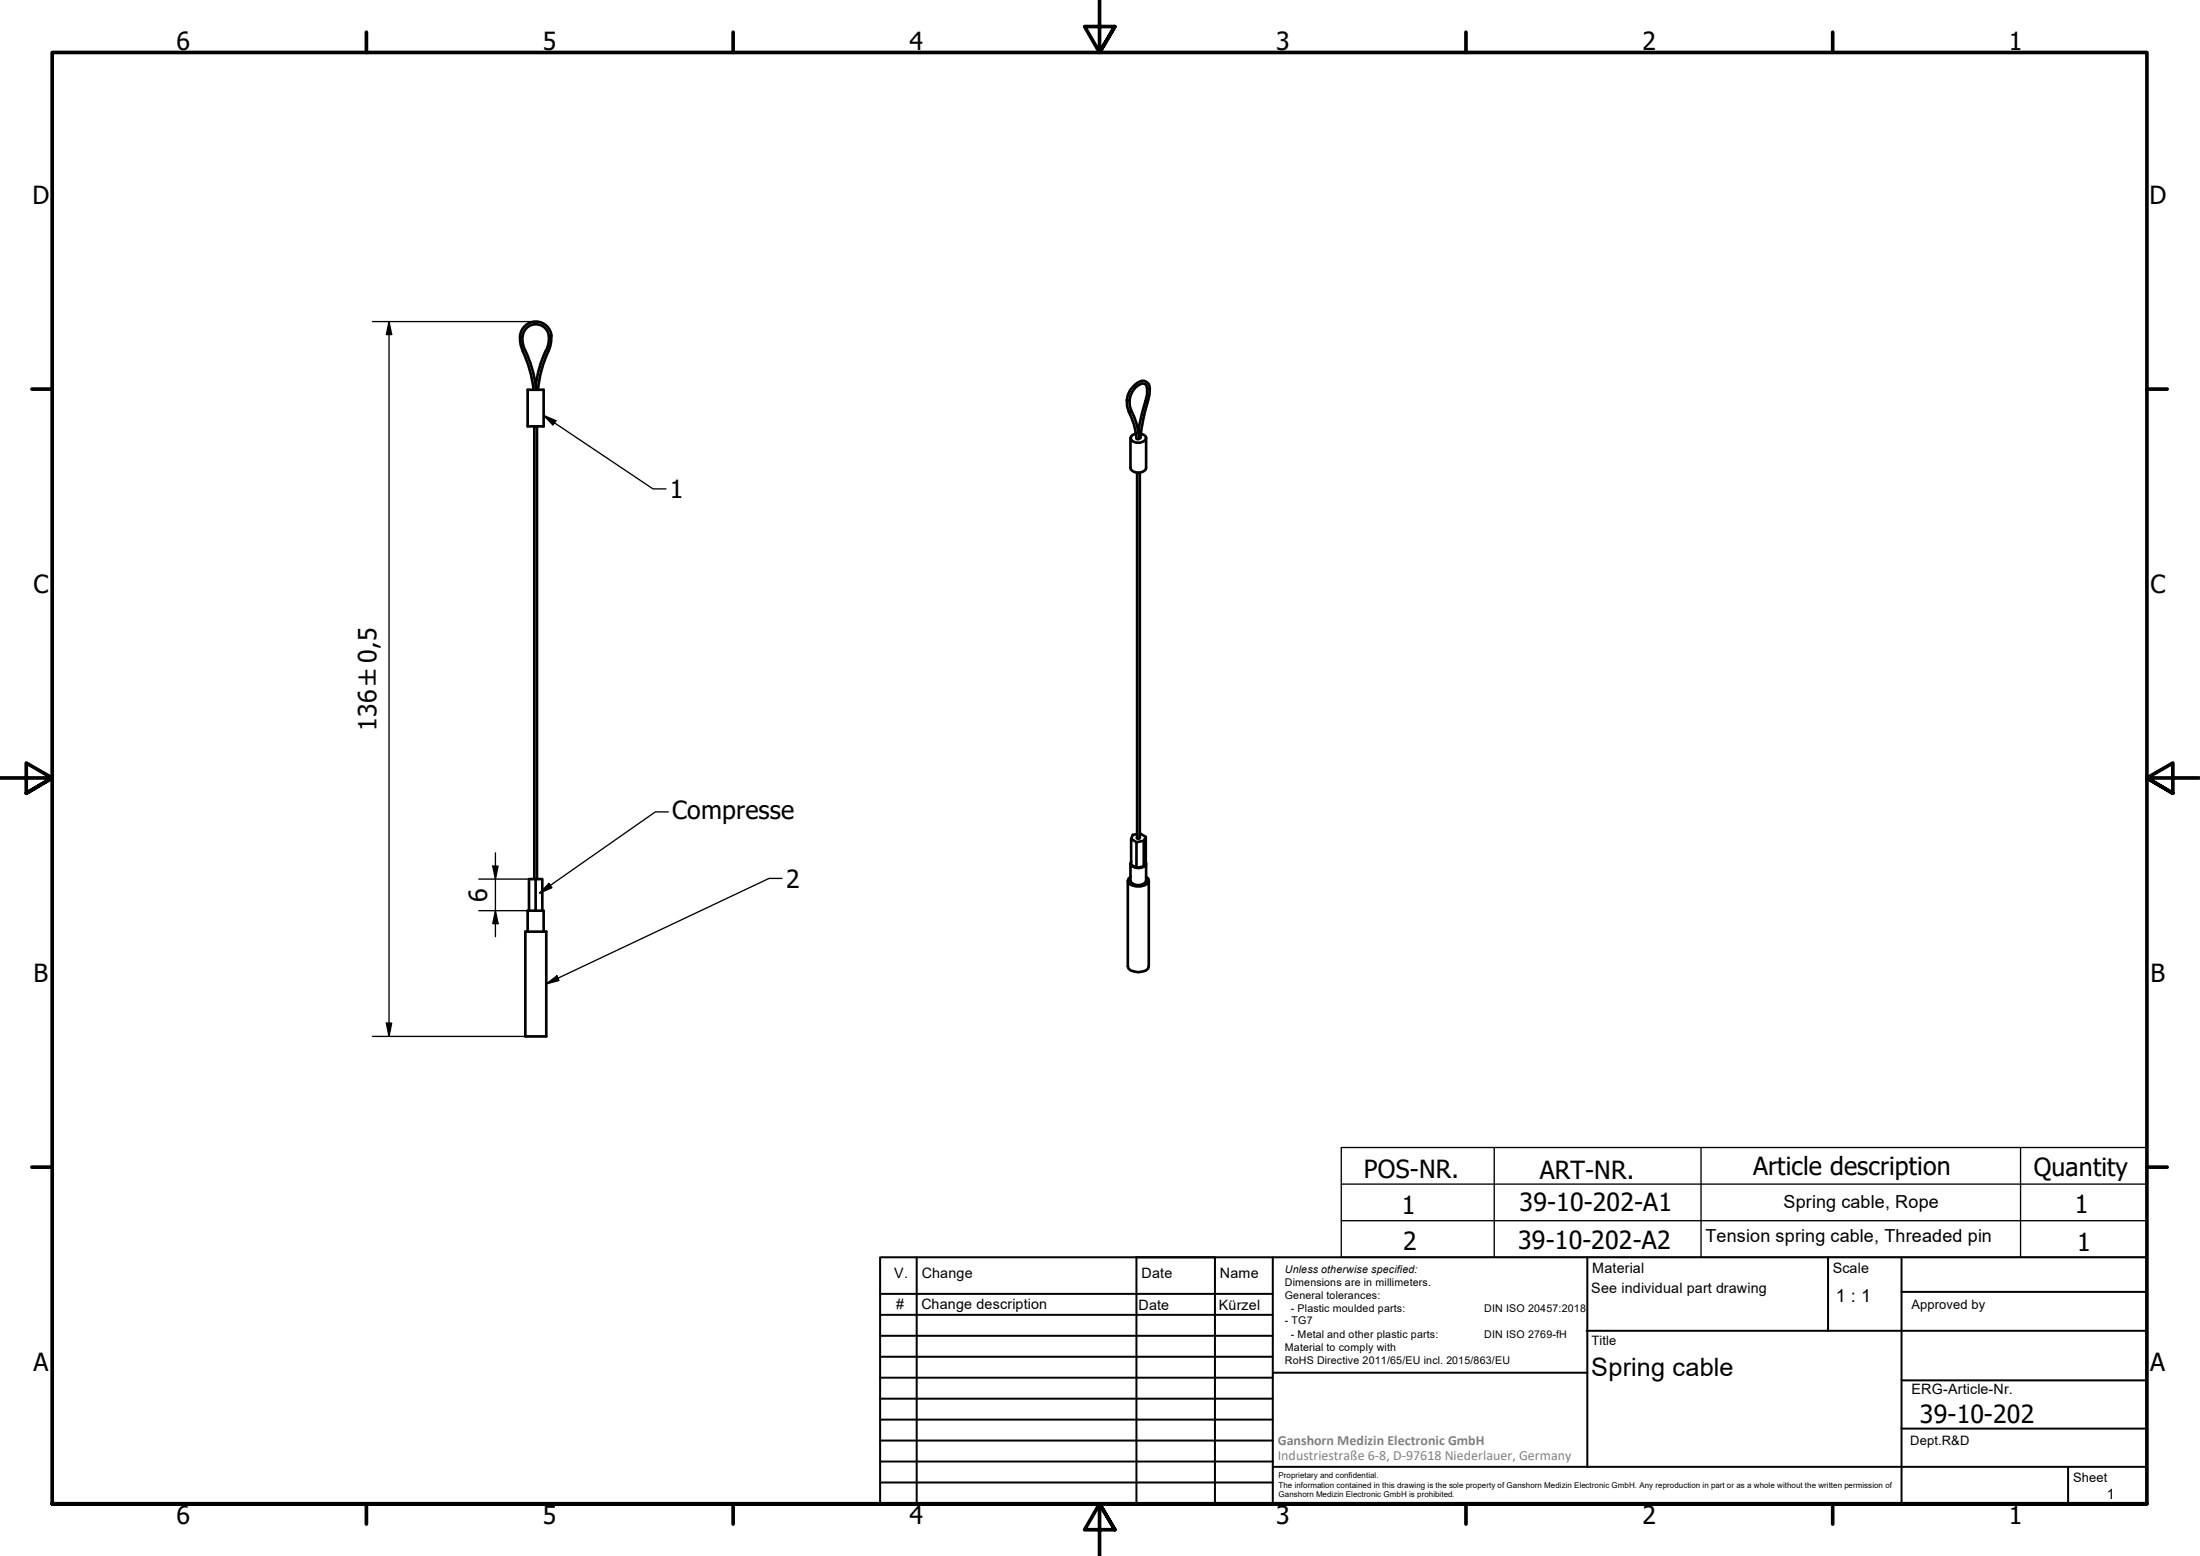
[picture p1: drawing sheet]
<svg xmlns="http://www.w3.org/2000/svg" width="420mm" height="297mm" viewBox="0 0 420 297" stroke-linecap="round" stroke-linejoin="round" font-family="sans-serif">
<!-- layer: Visible (ISO) -->
<g fill="none" stroke="#000" stroke-width=".51">
<path d="M99.3 64.1a3 3 0 0 1 3-2.7 3 3 0 0 1 3 2.7M99.3 64.1l.1 1.5 .5 1.4M99.8 64.1v1.1l.2 1.1a22.2 22.2 0 0 1 2.4 8.1M99.8 67a23.1 23.1 0 0 1 2.1 7.4M99.8 64.2a2.51 2.51 0 0 1 2.5-2.3 2.51 2.51 0 0 1 2.5 2.3M100.8 74.4h3v7h-3zM104.3 66.8a21.9 21.9 0 0 0-2 7M104.7 67a21.4 21.4 0 0 0-1.9 7.4M104.8 64.2l-.1 1.6-.4 1M105.3 64.1l-.1 1.5-.5 1.4M216.5 73.6l.8-.6 .8-.3a1.42 1.42 0 0 1 1.5 1.5l-.1 1.2-.3 1.3a41 41 0 0 0-1.5 7l-.4 .2-.3-.2a13.2 13.2 0 0 0-1.4-5.1 4.3 4.3 0 0 1 .9-5zM102 81.4v86.4"/>
<path d="M102.6 81.4v86.4M215.9 83.6v5.7a1.62 1.62 0 0 0 2.4 .7l.5-.3 .1-.4v-5.7M216.9 82.8l-.6 .2-.3 .4v.5a1.84 1.84 0 0 0 2.8 0l.1-.5-.4-.4-.6-.2M217.2 90.2v69.8M217.4 82.6a41.6 41.6 0 0 1 1.7-7.3v-1.1l-.2-.6-.3-.3a2.41 2.41 0 0 0-2.3 1.4 4.3 4.3 0 0 0 .3 4.9l.4 1.2 .6 2.9M217.7 90.2v69.8M217.2 159.8l-.1 .2 .3 .1 .3-.1v-.2M217.2 159.2l-.9 .2-.3 .7M217.7 159.2l1.1 .6M100.3 177.8h4v20.1h-4zM100.8 177.8v-4h3v4M102.3 173.8v-6h1.3v6"/>
<path d="M102.3 167.8h-1.3v6M215.4 168.1v16.4l.1 .4a2.86 2.86 0 0 0 3.8 0l.1-.4v-16.4M215.9 167.4l-.4 .4-.1 .5a2.41 2.41 0 0 0 3.2 .7l.5-.3 .3-.4-.1-.5-.4-.4M215.9 164.8v3.3a1.72 1.72 0 0 0 3 0v-3.3M216 164.5l-.1 .5a1.84 1.84 0 0 0 3 0l-.1-.5M217 160.8l-1-.7v5l1 .6 1.4-.3 .4-.8v-4.8l-.4 .7v4.9M218.4 160.5l-1.4 .3v4.9"/>
</g>
<!-- layer: Visible Narrow (ISO) -->
<path d="M215.2 76.4l.1 .1 .4-.1M216 78.3v.2l-.4 .1M218.8 76.6l.3 .2 .1-.1M219.1 74.2l.1 .1 .4-.1" fill="none" stroke="#000" stroke-width=".38"/>
<!-- layer: Border (ISO) -->
<g fill="none" stroke="#000" stroke-width=".7">
<path d="M70 6.1v3.9M140 6.1v3.9M210 0v10l-2.9-4.9h5.8l-2.9 4.9 2.9-4.9M280 6.1v3.9M350 6.1v3.9M6.1 74.3h3.9M410 74.3h3.9M0 148.5h10l-5-2.8v5.7l5-2.9-5 2.9M420 148.5h-10l5-2.8v5.7l-5-2.9 5 2.9M6.1 222.8h3.9M410 222.8h3.9M10 287.1v-277.1h400v277.1h-400h400"/>
<path d="M70 287.1v3.8M140 287.1v3.8M212.9 292l-2.9-4.9 2.9 4.9h-5.8l2.9-4.9v9.9M280 287.1v3.8M350 287.1v3.8"/>
</g>
<!-- layer: TitleBlock -->
<g fill="none" stroke="#000" stroke-width=".38">
<path d="M168.1 251h75M168.1 247h75M168.1 255h75M168.1 259h75M175.1 240v47M216.9 240h15M217 240v47M232 240v47M243.1 240.1v46.9h-75v-47h241.9v47.1h-167M303 254h107M303.1 240v40M349.1 240v14"/>
<path d="M363.2 240v47.1M363.2 246.6h46.8M168.1 271h75M168.1 263h75M168.1 267h75M168.1 275h75M168.1 279h75M243.1 262.1h60M363.2 272.7h46.8M363.2 263.5h46.8M168.1 283h75M216.9 287h15"/>
<path d="M243.1 280h166.9M395 280.1v7"/>
</g>
<!-- layer: Sketch Geometry (ISO) -->
<path d="M256.2 219.1h153.9v20.9h-153.9zM285.4 219.1v20.9M324.9 219.1v20.9M385.9 219.1v20.9M256.2 233h153.9M256.2 226h153.9" fill="none" stroke="#000" stroke-width=".25"/>
<!-- layer: Dimension (ISO) -->
<path d="M71.1 61.4h31.2M74.3 61.4l.5 2.5h-1zM74.3 61.4v136.5M91.4 167.8h10.9M91.4 173.8h9.4M94.1 165.3h1l-.5 2.5zM94.6 173.8l.5 2.5h-1zM94.6 162.8v16M71.1 197.9h29.2M73.8 195.3h1l-.5 2.6z" fill="none" stroke="#000" stroke-width=".25"/>
<path d="M74.3 61.4l.5 2.5h-1zM94.1 165.3h1l-.5 2.5zM94.6 173.8l.5 2.5h-1zM73.8 195.3h1l-.5 2.6z" fill="#000"/>
<!-- layer: Symbol (ISO) -->
<path d="M103.8 79.3l2.4 1-.6 .8zM103.8 79.3l20.9 14h2.5M127.6 155h-2.4l-22.1 15.5M104.8 168.6l.6 .9-2.3 1zM149.4 167.7h-2.5l-42.6 20.1M104.3 187.8l2.1-1.5 .3 .9z" fill="none" stroke="#000" stroke-width=".25"/>
<path d="M103.8 79.3l2.4 1-.6 .8zM104.8 168.6l.6 .9-2.3 1zM104.3 187.8l2.1-1.5 .3 .9z" fill="#000"/>
<g font-size="4.8">
<text x="33.7" y="9.6">6</text>
<text x="103.7" y="9.6">5</text>
<text x="173.7" y="9.6">4</text>
<text x="243.7" y="9.6">3</text>
<text x="313.7" y="9.6">2</text>
<text x="383.7" y="9.6">1</text>
<text x="6.2" y="38.9">D</text>
<text x="410.5" y="38.9">D</text>
<text x="128" y="95">1</text>
<text x="6.4" y="113.1">C</text>
<text x="410.7" y="113.1">C</text>
<text x="71.9" y="139.5" transform="rotate(-90 71.9 139.5)">136 ±0,5</text>
<text x="128.4" y="156.3">Compresse</text>
<text x="93" y="172.1" transform="rotate(-90 93 172.1)">6</text>
<text x="150.1" y="169.5">2</text>
<text x="6.4" y="187.4">B</text>
<text x="410.7" y="187.4">B</text>
<text x="260.5" y="225">POS-NR.</text>
<text x="294.1" y="225">ART-NR.</text>
<text x="334.8" y="224.3">Article description</text>
<text x="388.4" y="224.6">Quantity</text>
<text x="267.7" y="231.8">1</text>
<text x="290.2" y="231.3">39-10-202-A1</text>
<text x="396.2" y="231.5">1</text>
<text x="268" y="238.7">2</text>
<text x="289.9" y="238.5">39-10-202-A2</text>
<text x="396.7" y="238.9">1</text>
<text x="6.4" y="261.7">A</text>
<text x="303.9" y="262.7">Spring cable</text>
<text x="410.7" y="261.7">A</text>
<text x="366.6" y="271.6">39-10-202</text>
<text x="33.7" y="290.9">6</text>
<text x="103.7" y="290.9">5</text>
<text x="173.7" y="290.9">4</text>
<text x="243.7" y="290.9">3</text>
<text x="313.7" y="290.9">2</text>
<text x="383.7" y="290.9">1</text>
</g>
<g font-size="3.4">
<text x="340.6" y="230.6">Spring cable, Rope</text>
<text x="325.7" y="237.2">Tension spring cable, Threaded pin</text>
<text x="350.6" y="248.5">1 : 1</text>
</g>
<g font-size="2.7">
<text x="170.8" y="244">V.</text>
<text x="176" y="244">Change</text>
<text x="218" y="244">Date</text>
<text x="233" y="244">Name</text>
<text x="304.1" y="243">Material</text>
<text x="350" y="243.1">Scale</text>
<text x="171.1" y="249.9">#</text>
<text x="176" y="249.9">Change description</text>
<text x="217.4" y="250">Date</text>
<text x="232.8" y="250">Kürzel</text>
<text x="303.9" y="246.8">See individual part drawing</text>
<text x="365.1" y="266.1">ERG-Article-Nr.</text>
<text x="402.3" y="286.2">1</text>
</g>
<g font-size="2.7" fill="#808080">
<text x="244" y="275.8">Ganshorn Medizin Electronic GmbH</text>
<text x="244" y="278.7">Industriestraße 6-8, D-97618 Niederlauer, Germany</text>
</g>
<g font-size="2.5">
<text x="365.1" y="249.9">Approved by</text>
<text x="304" y="256.8">Title</text>
<text x="364.8" y="275.8">Dept.R&amp;D</text>
<text x="395.9" y="282.9">Sheet</text>
</g>
<g font-size="2">
<text x="245.4" y="242.9">Unless otherwise specified:</text>
<text x="245.4" y="245.4">Dimensions are in millimeters.</text>
<text x="245.4" y="247.9">General tolerances:</text>
<text x="246.5" y="250.4">- Plastic moulded parts:</text>
<text x="283.5" y="250.4">DIN ISO 20457:2018</text>
<text x="245.4" y="252.8">- TG7</text>
<text x="245.4" y="257.9">Material to comply with</text>
<text x="246.5" y="255.4">- Metal and other plastic parts:</text>
<text x="283.5" y="255.4">DIN ISO 2769-fH</text>
<text x="245.4" y="260.3">RoHS Directive 2011/65/EU incl. 2015/863/EU</text>
</g>
<g font-size="1.5">
<text x="244.2" y="282.2">Proprietary and confidential.</text>
<text x="244.2" y="284">The information contained in this drawing is the sole property of Ganshorn Medizin Electronic GmbH. Any reproduction in part or as a whole without the written permission of</text>
<text x="244.2" y="285.8">Ganshorn Medizin Electronic GmbH is prohibited.</text>
</g>
</svg>
